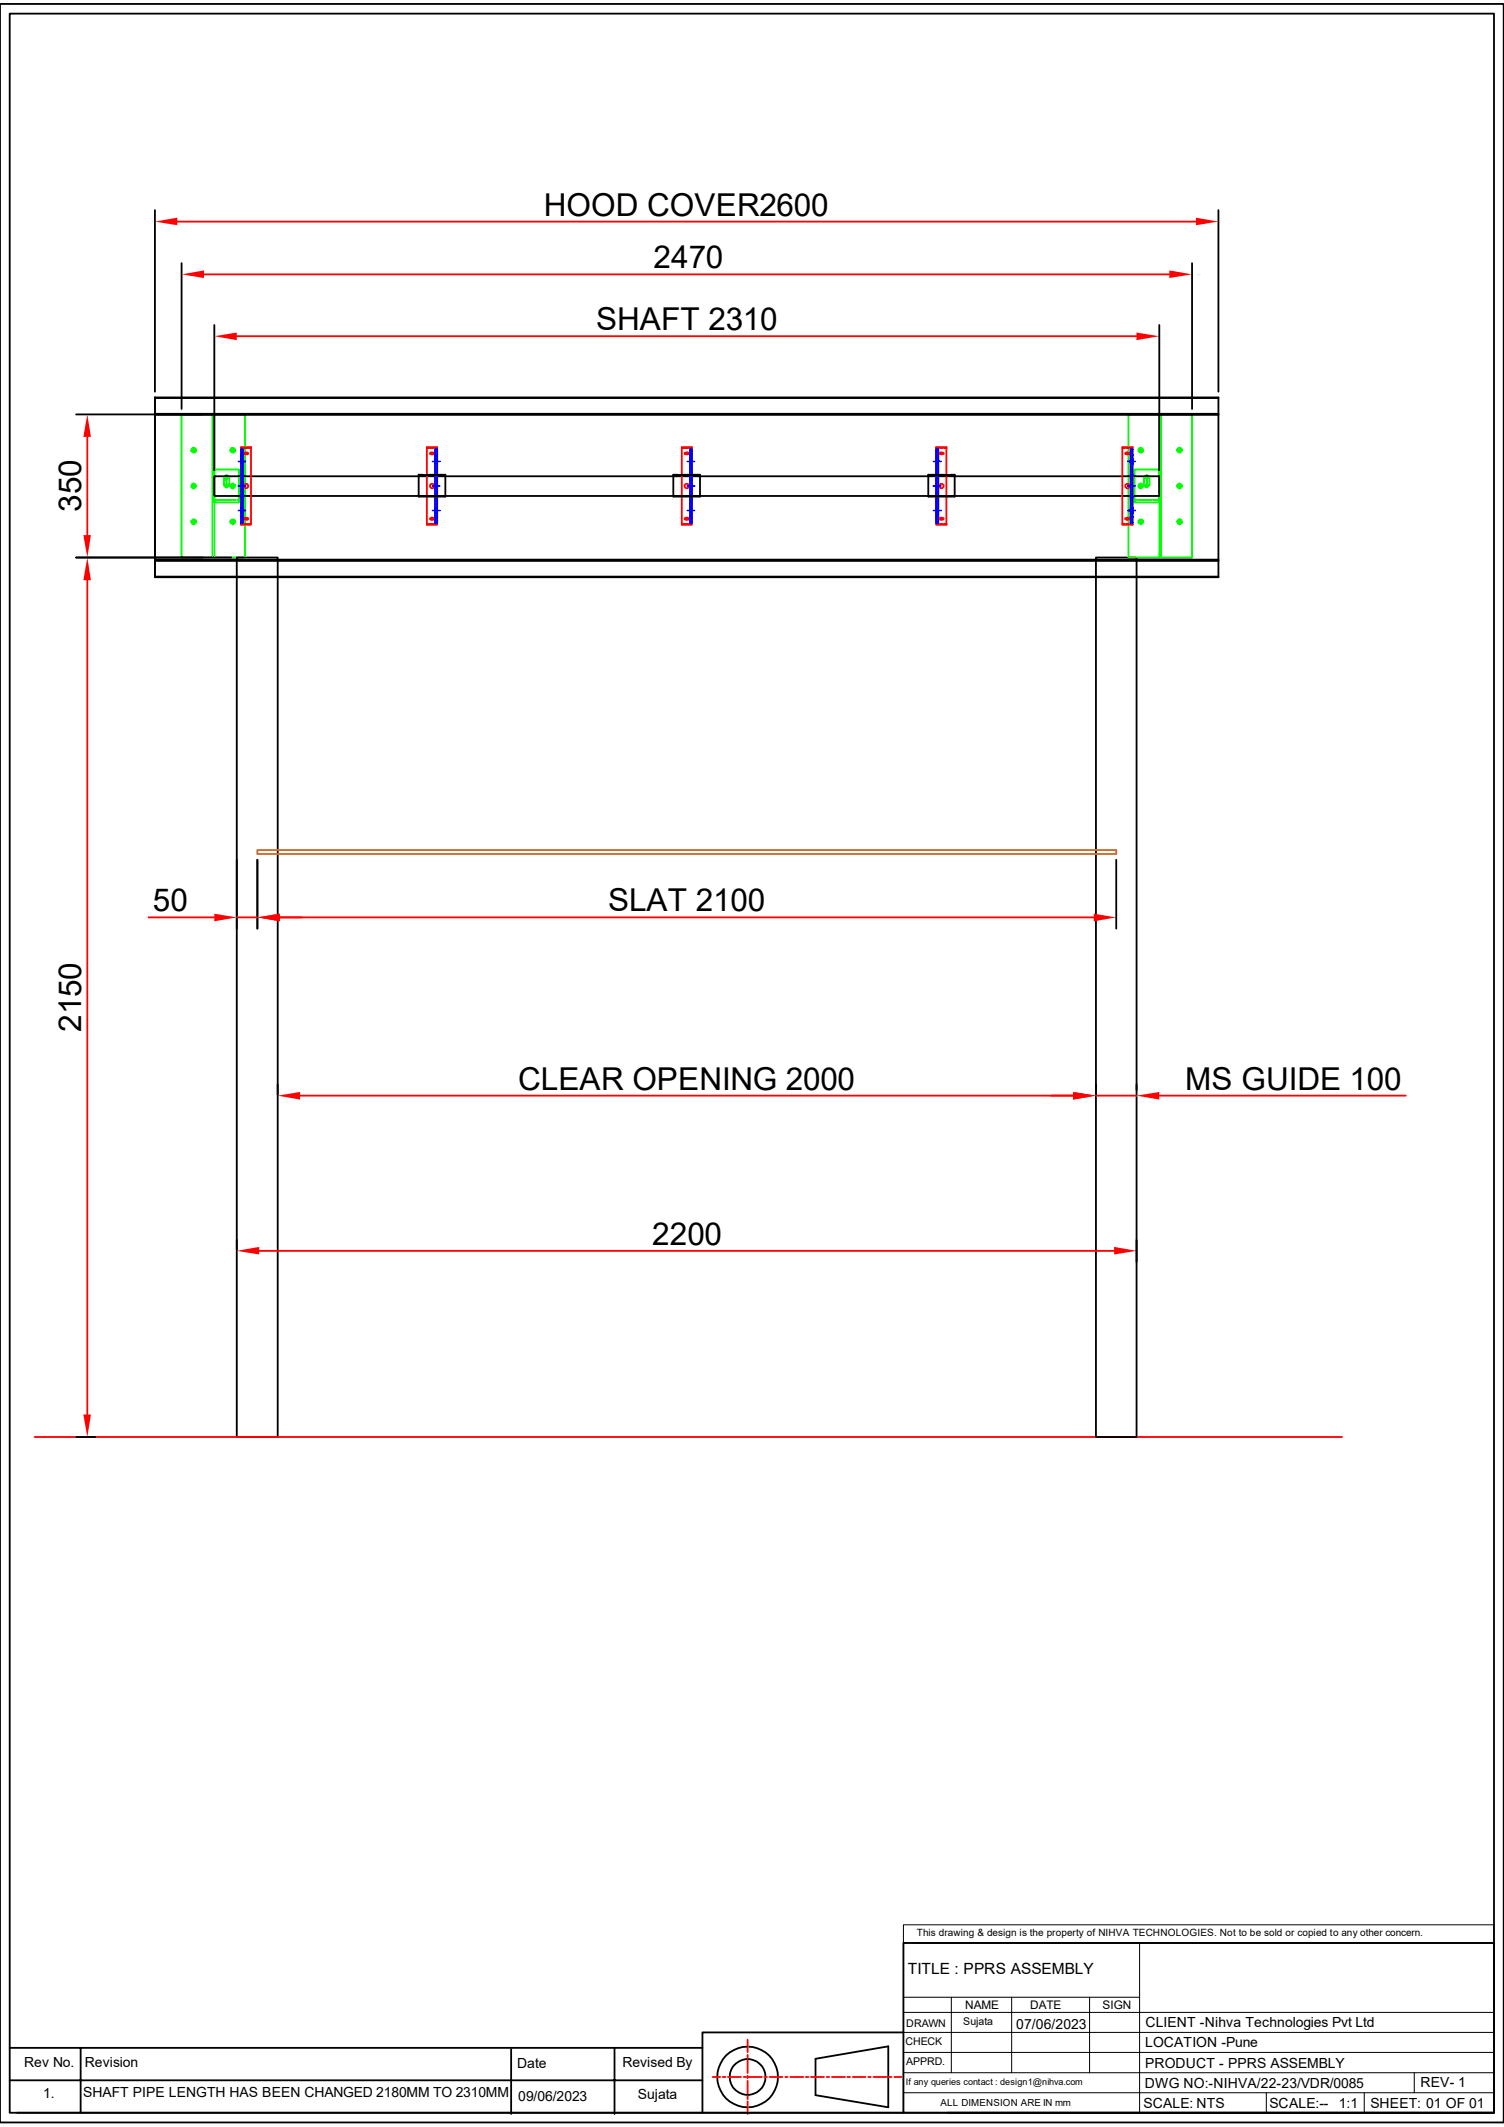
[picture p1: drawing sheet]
<svg xmlns="http://www.w3.org/2000/svg" width="210mm" height="297mm" viewBox="0 0 210 297" stroke-linecap="round" stroke-linejoin="round" font-family="sans-serif">
<g fill="none" stroke="#0f0" stroke-width=".25">
<path d="M25.4 57.9h8.8v20h-8.8zM29.6 57.9v20M29.9 57.9v20M157.6 57.9h8.9v20h-8.9zM161.9 57.9v20M162.1 57.9v20M26.7 62.9h.3M26.7 67.9h.3M26.7 72.9h.3M27.1 62.9h.1M27.1 62.5v.4M27.1 62.9v.3"/>
<path d="M27.1 67.5v.4M27.1 67.9v.3M27.1 72.5v.4M27.1 72.9v.3M27.1 67.9h.1M27.1 72.9h.1M27.1 62.9h.3M27.1 67.9h.3M27.1 72.9h.3M29.9 69.8h.3M29.9 65.6h3.5v4.5h-3.5zM30.4 69.8h.3"/>
<path d="M30.9 69.8h.4M31.2 66.7h.5M31.2 67.7h.5M31.5 69.8h.3M31.6 66.3v.3M31.6 66.7v.9M31.6 67.6v.1M31.6 67.8v.3M31.7 66.7h.3v1h-.3M32 66.7l-.3-.3-.3 .1-.1 .2 .1 1.2 .3 .1 .3-.3M32 69.8h.3M32.1 62.9h.3"/>
<path d="M32.1 67.9h.3M32.1 72.9h.3M32.5 62.9h.1M32.5 67.9h.1M32.5 72.9h.1M32.5 62.5v.4M32.5 62.9v.3M32.5 67.5v.4M32.5 67.9v.3M32.5 72.5v.4M32.5 72.9v.3M32.6 69.8h.3"/>
<path d="M32.6 62.9h.3M32.6 67.9h.3M32.6 72.9h.3M33.1 69.8h.3M158.5 65.6h3.4v4.5h-3.4zM158.5 69.8h.2M158.9 69.8h.4M159 62.9h.2M159 67.9h.2M159 72.9h.2M159.3 62.9h.1M159.3 67.9h.1"/>
<path d="M159.3 72.9h.1M159.3 62.5v.4M159.3 62.9v.3M159.3 67.5v.4M159.3 67.9v.3M159.3 72.5v.4M159.3 72.9v.3M159.4 62.9h.2M159.4 67.9h.2M159.4 72.9h.2M159.4 69.8h.4M159.8 66.7l.3-.3 .3 .1 .1 .2"/>
<path d="M159.8 67.7l.3 .3 .3-.1 .1-.2M160 69.8h.4M160.1 66.7h-.3v1h.3M160.1 66.7h.1M160.1 67.7h.1M160.1 66.3v.3M160.1 66.7v.9M160.1 67.6v.1M160.1 67.8v.3M160.2 66.7h.3v1h-.3M160.5 69.8h.4M161.1 69.8h.3"/>
<path d="M161.6 69.8h.3M164.4 62.9h.4M164.4 67.9h.4M164.4 72.9h.4M164.7 62.5v.4M164.7 62.9v.3M164.7 67.5v.4M164.7 67.9v.3M164.7 72.5v.4M164.7 72.9v.3M164.8 62.9h.3M164.8 67.9h.3"/>
<path d="M164.8 72.9h.3"/>
<circle cx="27.1" cy="67.9" r=".34"/>
<circle cx="27.1" cy="72.9" r=".34"/>
<circle cx="27.1" cy="62.9" r=".34"/>
<circle cx="32.5" cy="72.9" r=".34"/>
<circle cx="32.5" cy="67.9" r=".34"/>
<circle cx="32.5" cy="62.9" r=".34"/>
<circle cx="159.3" cy="62.9" r=".34"/>
<circle cx="159.3" cy="67.9" r=".34"/>
<circle cx="159.3" cy="72.9" r=".34"/>
<circle cx="164.7" cy="72.9" r=".34"/>
<circle cx="164.7" cy="67.9" r=".34"/>
<circle cx="164.7" cy="62.9" r=".34"/>
</g>
<g fill="none" stroke="#000" stroke-width=".25">
<path d="M0 .6h210v295.8h-210zM1.4 1.9h207.2v293.1h-207.2zM21.6 55.5h148.5v25.1h-148.5v-.1M21.6 55.6v-.1v25.1M21.6 57.8h148.5M21.6 57.9h148.5M21.6 57.8v.1M170.1 55.6h-148.5v2.2M170.1 57.9h-148.5v20.2M29.9 66.5h132v2.8h-132zM33.1 77.9h5.7v122.8h-5.7zM58.5 69.3h.4"/>
<path d="M58.5 66.4h.4M58.5 66.3h3.7v3h-3.7zM59.1 69.3h.3M59.1 66.4h.3M59.6 69.3h.4M59.6 66.4h.4M60.2 69.3h.3M60.2 66.4h.3M60.7 69.3h.3M60.7 66.4h.3M61.3 69.3h.3M61.3 66.4h.3"/>
<path d="M61.8 69.3h.4M61.8 66.4h.4M94 66.3h3.7v3h-3.7zM94 69.3h.4M94 66.4h.4M94.6 69.3h.4M94.6 66.4h.4M95.2 69.3h.3M95.2 66.4h.3M95.7 69.3h.4M95.7 66.4h.4M96.3 69.3h.3"/>
<path d="M96.3 66.4h.3M96.8 69.3h.4M96.8 66.4h.4M97.4 69.3h.3M97.4 66.4h.3M129.6 66.3h3.7v3h-3.7zM129.6 69.3h.4M129.6 66.4h.4M130.2 69.3h.4M130.2 66.4h.4M130.7 69.3h.4M130.7 66.4h.4"/>
<path d="M131.3 69.3h.4M131.3 66.4h.4M131.8 69.3h.4M131.8 66.4h.4M132.4 69.3h.3M132.4 66.4h.3M132.9 69.3h.4M132.9 66.4h.4M153 77.9h5.7v122.8h-5.7zM170.1 78.3h-148.5v2.2h148.5M170.1 78.2h-148.5v.1M170.1 78.1h-148.5v.1"/>
<path d="M126.2 271.3h82.4v23.7h-82.4zM1.4 290.5h96.7M1.4 286h96.7M11.3 286v9M71.4 286.1v9.1M85.8 286.1v9.1M98.1 295h28.1M113.9 287.5l10.1-1.8v8.6l-10.1-1.7zM126.2 283.8h-28.1v11.2h-95.7M132.4 295h76.2"/>
<circle cx="104.4" cy="290" r="4.2"/>
<circle cx="104.4" cy="290" r="2.49"/>
</g>
<g fill="none" stroke="#f00" stroke-width=".25">
<path d="M33.7 62.4h1.4v10.9h-1.4zM33.7 62.6h.3M33.7 73.2h.3M34 63.3l.3-.1 .4 .1-.1 .1-.3 .1zM34 72.4l.3-.1 .4 .1-.1 .2h-.3zM34.1 63.4l.1-.1 .4 .1M34.1 72.4l.2 .1 .3-.1M34.2 62.6h.3M34.2 73.2h.3M34.7 62.6h.4M34.7 73.2h.4M59.6 62.4h1.4v10.9h-1.4z"/>
<path d="M59.6 62.6h.4M59.6 73.2h.4M60 63.3l.3-.1 .4 .1-.1 .1-.3 .1zM60 72.4l.3-.1 .4 .1-.1 .2h-.3zM60.1 63.4l.1-.1 .4 .1M60.1 72.4l.2 .1 .3-.1M60.2 62.6h.3M60.2 73.2h.3M60.7 62.6h.3M60.7 73.2h.3M95.2 62.4h1.4v10.9h-1.4zM95.2 62.6h.3"/>
<path d="M95.2 73.2h.3M95.6 63.2h.3l.3 .1-.3 .2-.2-.1zM95.6 72.4l.3-.1 .3 .1-.3 .2h-.2zM95.6 63.4l.2-.1 .4 .1M95.6 72.4l.3 .1 .3-.1M95.7 62.6h.4M95.7 73.2h.4M96.3 62.6h.3M96.3 73.2h.3M130.7 62.4h1.5v10.9h-1.5zM130.7 62.6h.4M130.7 73.2h.4"/>
<path d="M131.1 63.2h.3l.4 .1a.38 .38 0 0 1-.7 0zM131.1 72.4a.42 .42 0 0 1 .7 0 .38 .38 0 0 1-.7 0zM131.1 63.4l.2-.1 .4 .1M131.1 72.4l.3 .1 .3-.1M131.3 62.6h.3M131.3 73.2h.3M131.8 62.6h.4M131.8 73.2h.4M156.7 62.4h1.5v10.9h-1.5zM156.7 62.6h.4M156.7 73.2h.4M157.1 63.2h.3l.4 .1a.38 .38 0 0 1-.7 0z"/>
<path d="M157.1 72.4a.42 .42 0 0 1 .7 0 .38 .38 0 0 1-.7 0zM157.1 63.4l.2-.1 .4 .1M157.1 72.4l.3 .1 .3-.1M157.3 62.6h.3M157.3 73.2h.3M157.8 62.6h.4M157.8 73.2h.4M4.8 200.7h182.6M99.5 290h1.1M100.9 290h.4M101.6 290h1.9M103.8 290h.4"/>
<path d="M104.4 286.9v.4M104.4 287.7v1.8M104.4 289.9v.3M104.4 290.6v1.8M104.4 292.7v.4M104.4 293.5v1.7M104.4 284.8v1.8M104.6 290h1.8M106.7 290h.4M107.4 290h1.9M109.6 290h.4M110.4 290h1.8"/>
<path d="M112.5 290h.4M113.2 290h1.9M115.4 290h.4M116.2 290h1.8M118.3 290h.4M119.1 290h1.8M121.2 290h.4M122 290h1.8M124.1 290h.4M124.9 290h1"/>
<circle cx="34.4" cy="67.9" r=".32"/>
<circle cx="60.4" cy="67.9" r=".32"/>
<circle cx="95.9" cy="67.9" r=".32"/>
<circle cx="131.5" cy="67.9" r=".32"/>
<circle cx="157.4" cy="67.9" r=".32"/>
</g>
<g fill="none" stroke="#00f" stroke-width=".25">
<path d="M33.3 64.4h1M33.3 71.3h1M33.3 67.9h1M33.7 63.6h.2v8.5M33.7 64.1h.2M33.7 64.8h.2M33.7 71.6h.2M33.7 71h.2M33.7 66.3h.2M33.7 69.4h.2M33.9 63.6v-.9h-.2v10.3h.2v-.9h-.2M60.4 64.4h1"/>
<path d="M60.4 71.3h1M60.4 67.9h1M60.7 63.6h.3v8.5M60.7 64.1h.3M60.7 64.8h.3M60.7 71.6h.3M60.7 71h.3M60.7 66.3h.3M60.7 69.4h.3M61 63.6v-.9h-.3v10.3h.3v-.9h-.3M96 64.4h1M96 71.3h1"/>
<path d="M96 67.9h1M96.4 63.6h.2v8.5M96.4 64.1h.2M96.4 64.8h.2M96.4 71.6h.2M96.4 71h.2M96.4 66.3h.2M96.4 69.4h.2M96.6 63.6v-.9h-.2v10.3h.2v-.9h-.2M130.3 64.4h1.1M130.3 71.3h1.1M130.3 67.9h1.1"/>
<path d="M130.7 63.6v-.9h.3v10.3h-.3v-.9h.3M130.7 64.1h.3M130.7 64.8h.3M130.7 71.6h.3M130.7 71h.3M130.7 66.3h.3M130.7 69.4h.3M131 63.6h-.3v8.5M157.5 64.4h1M157.5 71.3h1M157.5 67.9h1M157.9 64.1h.3"/>
<path d="M157.9 64.8h.3M157.9 71.6h.3M157.9 71h.3M157.9 66.3h.3M157.9 69.4h.3M157.9 63.6v-.9h.3v10.3h-.3v-.9h.3M158.2 63.6h-.3v8.5"/>
</g>
<path d="M35.9 118.7h120v.6h-120z" fill="none" stroke="#cd6928" stroke-width=".25"/>
<g fill="none" stroke="#000" stroke-width=".14">
<path d="M126.2 268.8h82.4v2.5h-82.4zM126.2 271.3v23.7M126.2 278.9h32.9M127.6 271.3h31.5M132.8 278.9v10.5M141.3 278.9v10.5M152.1 278.9v10.5M208.6 271.3h-49.5v23.7M126.2 289.4h82.4M126.2 286.6h82.4M126.2 283.8h82.4M126.2 281h82.4"/>
<path d="M126.2 292.2h82.4M176.8 292.2v2.8M190.5 292.2v2.8M197.5 289.4v2.8"/>
</g>
<path d="M162.6 271.9h36.1v8.1h-36.1z" fill="#fff"/>
<path d="M21.6 29.3v25.4M170.1 29.3v25.4" fill="none" stroke="#000" stroke-width=".25"/>
<path d="M24.8 30.9h142.2" fill="none" stroke="#f00" stroke-width=".25"/>
<g fill="#f00">
<path d="M21.6 30.9l3.2-.5v1.1z"/>
<path d="M167 30.4l3.1 .5-3.1 .6z"/>
</g>
<path d="M25.4 36.7v20.4M166.5 36.7v20.4" fill="none" stroke="#000" stroke-width=".25"/>
<path d="M28.5 38.3h134.8" fill="none" stroke="#f00" stroke-width=".25"/>
<g fill="#f00">
<path d="M25.4 38.3l3.1-.5v1z"/>
<path d="M163.3 37.8l3.2 .5-3.2 .5z"/>
</g>
<path d="M29.9 45.4v20.3M161.9 45.4v20.3" fill="none" stroke="#000" stroke-width=".25"/>
<path d="M33.1 46.9h125.6" fill="none" stroke="#f00" stroke-width=".25"/>
<g fill="#f00">
<path d="M29.9 46.9l3.2-.5v1.1z"/>
<path d="M158.7 46.4l3.2 .5-3.2 .6z"/>
</g>
<path d="M38.8 151.4v1.5M153 151.4v1.5" fill="none" stroke="#000" stroke-width=".25"/>
<path d="M41.9 153h108" fill="none" stroke="#f00" stroke-width=".25"/>
<g fill="#f00">
<path d="M38.8 153l3.1-.5v1z"/>
<path d="M149.9 152.5l3.1 .5-3.1 .5z"/>
</g>
<path d="M153 151.4v.8M158.7 151.4v.8" fill="none" stroke="#000" stroke-width=".25"/>
<path d="M146.7 153h3.2M153 153h5.7M161.9 153h34.4" fill="none" stroke="#f00" stroke-width=".25"/>
<g fill="#f00">
<path d="M149.9 152.5l3.1 .5-3.1 .5z"/>
<path d="M158.7 153l3.2-.5v1z"/>
</g>
<path d="M35.9 120.1v9.6M155.9 120.1v9.6" fill="none" stroke="#000" stroke-width=".25"/>
<path d="M39.1 128.1h113.6" fill="none" stroke="#f00" stroke-width=".25"/>
<g fill="#f00">
<path d="M35.9 128.1l3.2-.5v1.1z"/>
<path d="M152.7 127.6l3.2 .5-3.2 .6z"/>
</g>
<path d="M33.1 120.1v9.6M35.9 120.1v9.6" fill="none" stroke="#000" stroke-width=".25"/>
<path d="M20.7 128.1h9.2M33.1 128.1h2.8M39.1 128.1h3.1" fill="none" stroke="#f00" stroke-width=".25"/>
<g fill="#f00">
<path d="M35.9 128.1l3.2-.5v1.1z"/>
<path d="M29.9 127.6l3.2 .5-3.2 .6z"/>
</g>
<path d="M33.1 173.1v1.4M158.7 173.1v3.1" fill="none" stroke="#000" stroke-width=".25"/>
<path d="M36.2 174.7h119.4" fill="none" stroke="#f00" stroke-width=".25"/>
<g fill="#f00">
<path d="M33.1 174.7l3.1-.6v1.1z"/>
<path d="M155.6 174.1l3.1 .6-3.1 .5z"/>
</g>
<path d="M10.6 77.9h21.7M10.6 200.7h2.7" fill="none" stroke="#000" stroke-width=".25"/>
<path d="M12.2 81v116.5" fill="none" stroke="#f00" stroke-width=".25"/>
<g fill="#f00">
<path d="M11.6 197.5h1.1l-.5 3.2z"/>
<path d="M12.2 77.9l.5 3.1h-1.1z"/>
</g>
<path d="M10.6 57.9h17.7M10.6 77.9h17.7" fill="none" stroke="#000" stroke-width=".25"/>
<path d="M12.2 61v13.7" fill="none" stroke="#f00" stroke-width=".25"/>
<g fill="#f00">
<path d="M11.6 74.7h1.1l-.5 3.2z"/>
<path d="M12.2 57.9l.5 3.1h-1.1z"/>
</g>
<g font-size="4.4">
<text x="75.9" y="30.1">HOOD COVER2600</text>
<text x="91.3" y="37.5">2470</text>
<text x="83.2" y="46.1">SHAFT 2310</text>
<text x="11.3" y="71.5" transform="rotate(-90 11.3 71.5)">350</text>
<text x="21.3" y="127.3">50</text>
<text x="84.9" y="127.3">SLAT 2100</text>
<text x="11.3" y="144.1" transform="rotate(-90 11.3 144.1)">2150</text>
<text x="72.3" y="152.2">CLEAR OPENING 2000</text>
<text x="165.5" y="152.2">MS GUIDE 100</text>
<text x="91.1" y="173.8">2200</text>
</g>
<text font-size="2.2" x="126.7" y="275.7">TITLE : PPRS ASSEMBLY</text>
<g font-size="1.9">
<text x="141.9" y="283.3">07/06/2023</text>
<text x="159.9" y="285.9">LOCATION -Pune</text>
<text x="159.9" y="283.1">CLIENT -Nihva Technologies Pvt Ltd</text>
<text x="3.4" y="288.7">Rev No.</text>
<text x="6" y="292.9">1.</text>
<text x="11.6" y="292.8">SHAFT PIPE LENGTH HAS BEEN CHANGED 2180MM TO 2310MM</text>
<text x="11.9" y="288.7">Revision</text>
<text x="72.2" y="288.8">Date</text>
<text x="72.3" y="293.4">09/06/2023</text>
<text x="86.9" y="288.7">Revised By</text>
<text x="89.1" y="293.1">Sujata</text>
<text x="159.9" y="291.5">DWG NO:-NIHVA/22-23/VDR/0085</text>
<text x="159.9" y="288.7">PRODUCT - PPRS ASSEMBLY</text>
<text x="198.4" y="291.5">REV- 1</text>
<text x="159.7" y="294.3">SCALE: NTS</text>
<text x="177.2" y="294.3">SCALE:--</text>
<text x="186.9" y="294.3">1:1</text>
<text x="191.4" y="294.3">SHEET: 01 OF 01</text>
</g>
<g font-size="1.7">
<text x="134.8" y="280.6">NAME</text>
<text x="143.8" y="280.6">DATE</text>
<text x="154" y="280.5">SIGN</text>
</g>
<g font-size="1.5">
<text x="126.4" y="285.5">CHECK</text>
<text x="126.5" y="283">DRAWN</text>
<text x="134.5" y="282.7">Sujata</text>
<text x="126.5" y="288.3">APPRD.</text>
</g>
<g font-size="1.4">
<text x="128" y="270.3">This drawing &amp; design is the property of NIHVA TECHNOLOGIES. Not to be sold or copied to any other concern.</text>
<text x="131.3" y="294.1">ALL DIMENSION ARE IN mm</text>
</g>
<text font-size="1.3" x="126.5" y="291.2">If any queries contact : design1@nihva.com</text>
</svg>
